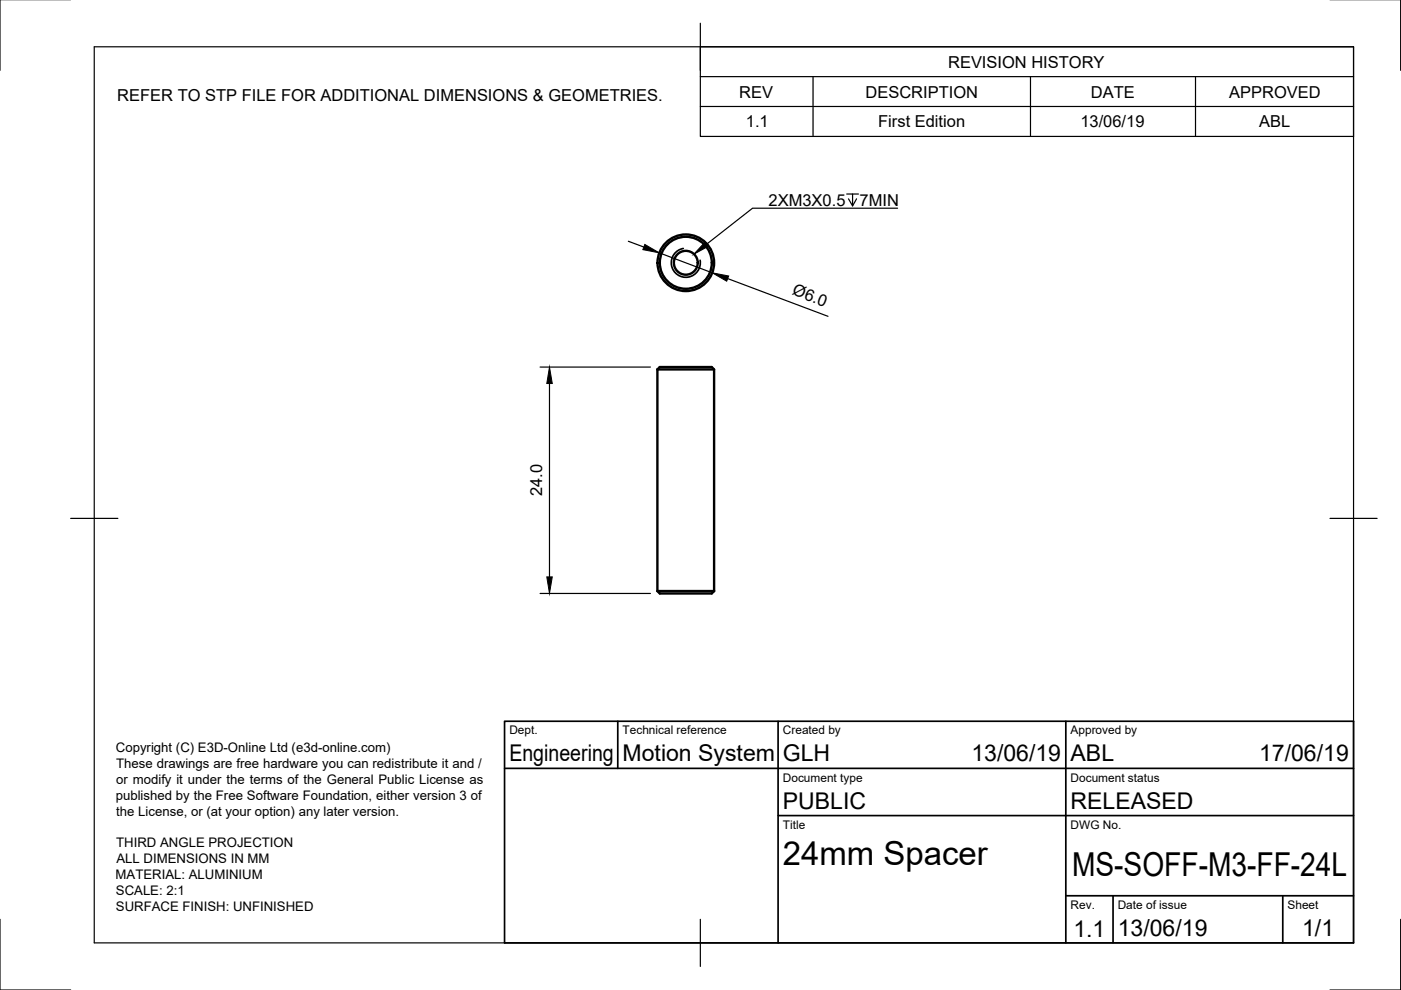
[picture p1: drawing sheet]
<svg xmlns="http://www.w3.org/2000/svg" width="297mm" height="210mm" viewBox="0 0 297 210" stroke-linecap="round" stroke-linejoin="round" font-family="sans-serif">
<!-- layer: Visible -->
<g fill="none" stroke="#000" stroke-width=".51">
<path d="M139.4 78.3h12M139.4 78.3l.5-.5h11l.5 .5v47M139.4 78.3v47M139.4 125.3l.5 .5h11l.5-.5M139.4 125.3h12"/>
<circle cx="145.4" cy="55.7" r="6"/>
</g>
<!-- layer: Border -->
<path d="M0 -.1v15M297 -.1v15M20 9.9h267v190h-267zM148.5 4.9v10M15 109.9h10M282 109.9h10M0 194.9v15h15M148.5 194.9v10M297 194.9v15h-15" fill="none" stroke="#000" stroke-width=".25"/>
<!-- layer: TitleBlock -->
<path d="M107 152.9h180v47h-180zM131 152.9v10M165 152.9v47M226 152.9v47M107 162.9h180M165 172.9h122M226 189.9h61M236 189.9v10M272 189.9v10" fill="none" stroke="#000" stroke-width=".36"/>
<!-- layer: BOM -->
<path d="M148.5 9.9h138.5v19h-138.5zM148.5 16.2h138.5M172.4 16.2v12.7M218.5 16.2v12.7M253.5 16.2v12.7M148.5 22.6h138.5" fill="none" stroke="#000" stroke-width=".25"/>
<!-- layer: Dimensions -->
<path d="M133.2 51.2l3.3 1.2M154.3 59.1l21.3 8M114.5 77.8h23.4M116.5 81.3v41M114.5 125.8h23.4" fill="none" stroke="#000" stroke-width=".25"/>
<path d="M136.7 51.8l3.1 1.8-3.5-.7zM116.5 77.8l.6 3.5h-1.2zM115.9 122.3h1.2l-.6 3.5z" fill="#000" stroke="#000" stroke-width=".21"/>
<!-- layer: Annotations -->
<path d="M190.3 44.1h-30.7l-9.7 7.6" fill="none" stroke="#000" stroke-width=".25"/>
<text font-size="18.5" x="146" y="55">x7MIN</text>
<g font-size="7">
<text x="166" y="183.4">24mm Spacer</text>
<text x="227.3" y="185.8">MS-SOFF-M3-FF-24L</text>
</g>
<g font-size="4.9">
<text x="108" y="161.4">Engineering</text>
<text x="132" y="161.4">Motion System</text>
<text x="166" y="161.4">GLH</text>
<text x="206" y="161.4">13/06/19</text>
<text x="227" y="161.4">ABL</text>
<text x="267" y="161.4">17/06/19</text>
<text x="166" y="171.4">PUBLIC</text>
<text x="227" y="171.4">RELEASED</text>
<text x="227.6" y="198.6">1.1</text>
<text x="237" y="198.4">13/06/19</text>
<text x="276.1" y="198.6">1/1</text>
</g>
<g font-size="3.5">
<text x="201" y="14.3">REVISION HISTORY</text>
<text x="24.9" y="21.4">REFER TO STP FILE FOR ADDITIONAL DIMENSIONS &amp; GEOMETRIES.</text>
<text x="156.7" y="20.7">REV</text>
<text x="183.5" y="20.7">DESCRIPTION</text>
<text x="231.3" y="20.7">DATE</text>
<text x="260.6" y="20.7">APPROVED</text>
<text x="158.1" y="27">1.1</text>
<text x="186.2" y="27">First Edition</text>
<text x="229.1" y="27">13/06/19</text>
<text x="267" y="27">ABL</text>
<text x="163" y="43.7">2XM3X0.5</text>
<text x="182.2" y="43.7">7MIN</text>
<text x="167.8" y="62.4" transform="rotate(21 167.8 62.4)">Ø6.0</text>
<text x="115" y="105.2" transform="rotate(-90 115 105.2)">24.0</text>
</g>
<g font-size="2.8">
<text x="24.6" y="159.4">Copyright (C) E3D-Online Ltd (e3d-online.com)</text>
<text x="24.6" y="166.2">or modify it under the terms of the General Public License as</text>
<text x="24.6" y="162.8">These drawings are free hardware you can redistribute it and /</text>
<text x="24.5" y="169.6">published by the Free Software Foundation, either version 3 of</text>
<text x="24.7" y="172.9">the License, or (at your option) any later version.</text>
<text x="24.6" y="179.6">THIRD ANGLE PROJECTION</text>
<text x="24.7" y="183">ALL DIMENSIONS IN MM</text>
<text x="24.5" y="186.3">MATERIAL: ALUMINIUM</text>
<text x="24.6" y="189.7">SCALE: 2:1</text>
<text x="24.6" y="193.1">SURFACE FINISH: UNFINISHED</text>
</g>
<g font-size="2.5">
<text x="108" y="155.7">Dept.</text>
<text x="132" y="155.7">Technical reference</text>
<text x="166" y="155.7">Created by</text>
<text x="227" y="155.7">Approved by</text>
<text x="166" y="165.7">Document type</text>
<text x="227" y="165.7">Document status</text>
<text x="166" y="175.7">Title</text>
<text x="227" y="175.7">DWG No.</text>
<text x="227" y="192.7">Rev.</text>
<text x="237" y="192.7">Date of issue</text>
<text x="273" y="192.7">Sheet</text>
</g>
</svg>
